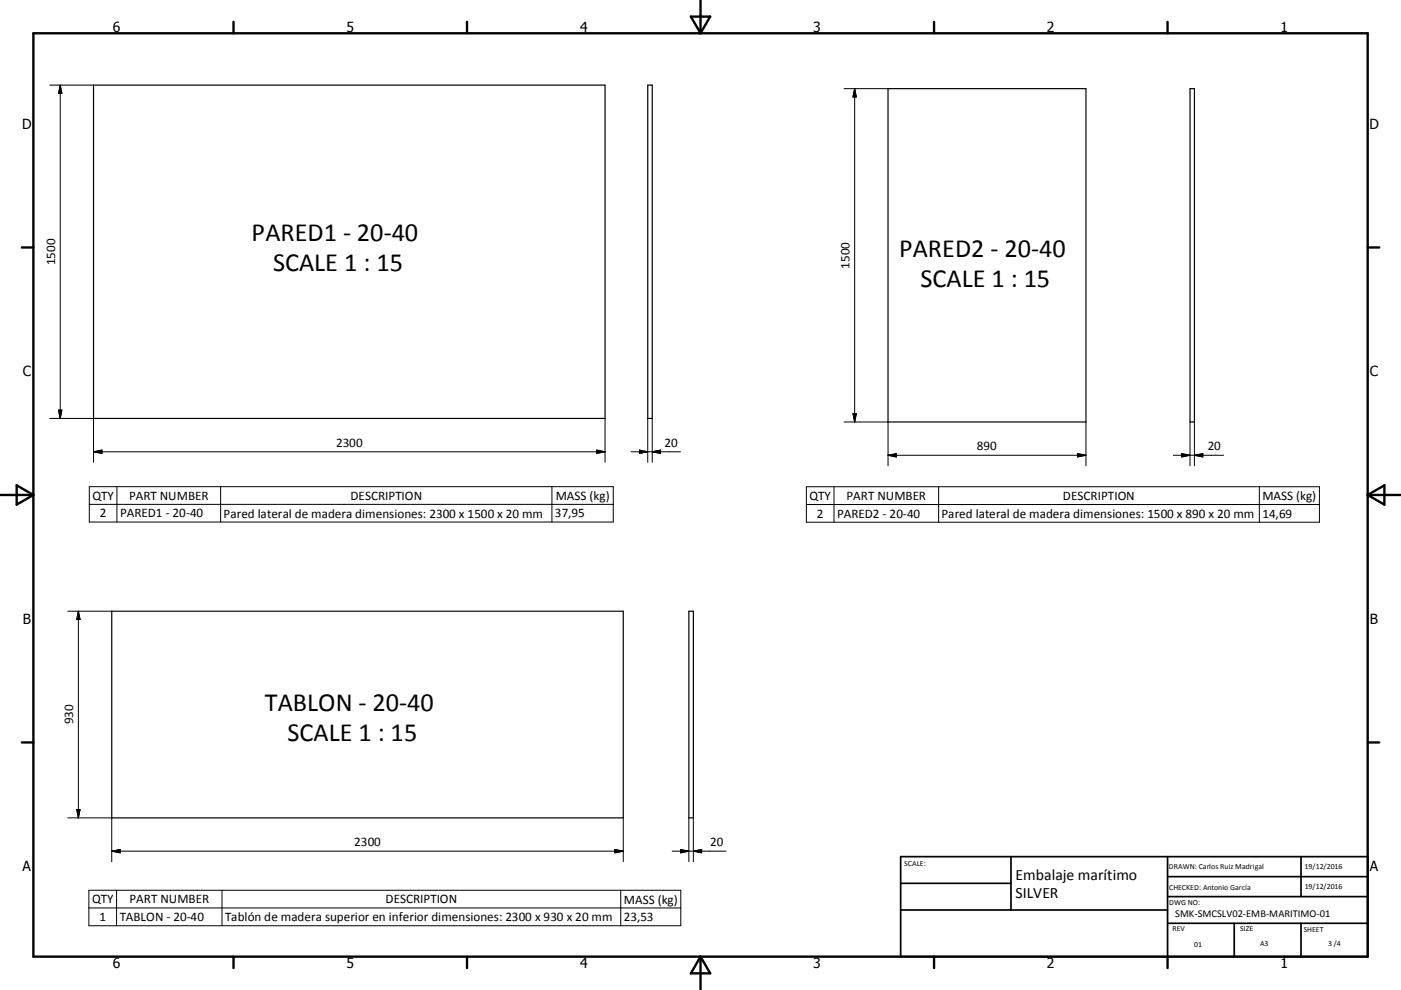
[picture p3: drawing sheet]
<svg xmlns="http://www.w3.org/2000/svg" width="420mm" height="297mm" viewBox="0 0 420 297" stroke-linecap="round" stroke-linejoin="round" font-family="sans-serif">
<path d="M28 25.5h153.4v100h-153.4zM194.2 25.5h1.3v100h-1.3zM266.2 26.6h59.4v100h-59.4zM356.8 26.6h1.3v100h-1.3zM33.5 183.4h153.4v62h-153.4zM206.5 183.4h1.4v62h-1.4z" fill="none" stroke="#000" stroke-width=".36"/>
<g fill="none" stroke="#000" stroke-width=".71">
<path d="M10 10h400v277h-400zM70 6.6v3.4M140 6.6v3.4M207.1 5h5.8l-2.9 5zM210 0v10M280 6.6v3.4M350 6.6v3.4M6.6 74.2h3.4M410 74.2h3.5M0 148.5h10M5 145.6l5 2.9-5 2.9zM410 148.5h10.1"/>
<path d="M410 148.5l5.1-2.9v5.8zM6.6 222.7h3.4M410 222.7h3.5M70 287v3.4M140 287v3.4M210 287v10M210 287l2.9 5h-5.8zM280 287v3.4M350 287v3.4"/>
</g>
<path d="M270 257h140v30h-140zM303.1 257v16M350 257v30M390.1 257v12M270 265h33.1M270 273h80M350 277h60M350 269h60M350 263h60M370 277v10M390.1 277v10" fill="none" stroke="#000" stroke-width=".51"/>
<g fill="none" stroke="#000" stroke-width=".3">
<path d="M14.9 25.5h13.1M18.1 25.5v100M18.1 25.5l.4 2.5h-.9zM253.1 26.6h13.1M256.2 26.6v100M256.2 26.6l.5 2.5h-1zM14.9 125.5h13.1v13.2M17.6 123h.9l-.4 2.5zM28 135.5h153.4M28 135.5l2.6-.5v1zM178.9 135l2.5 .5-2.5 .5zM181.4 125.5v13.2"/>
<path d="M189.2 135.5h14.8M191.7 135l2.5 .5-2.5 .5zM194.2 125.5v13.2M195.5 135.5l2.5-.5v1zM195.5 125.5v13.2M253.1 126.6h13.1v13.2M255.7 124.1h1l-.5 2.5zM266.2 136.6h59.4M266.2 136.6l2.5-.5v1zM323.1 136.1l2.5 .5-2.5 .5zM325.6 126.6v13.2M351.8 136.6h15.1"/>
<path d="M354.3 136.1l2.5 .5-2.5 .5zM356.8 126.6v13.2M358.1 136.6l2.5-.5v1zM358.1 126.6v13.2M26.8 146h157.1v10.6h-157.1zM26.8 151.3h157.1M35.1 146v10.6M66.1 146v10.6M165.5 146v10.6M241.8 146h153.8v10.7h-153.8zM241.8 151.4h153.8M250 146v10.7"/>
<path d="M281.4 146v10.7M377.6 146v10.7M20.3 183.4h13.2M23.5 183.4v62M23.5 183.4l.5 2.5h-1zM20.3 245.4h13.2v13.1M23 242.9h1l-.5 2.5zM33.5 255.4h153.4M33.5 255.4l2.5-.5v1zM184.3 254.9l2.6 .5-2.6 .5zM186.9 245.4v13.1M201.5 255.4h16.2"/>
<path d="M204 254.9l2.5 .5-2.5 .5zM206.5 245.4v13.1M207.9 255.4l2.5-.5v1zM207.9 245.4v13.1M26.6 267.1h177.5v10.6h-177.5zM26.6 272.4h177.5M35 267.1v10.6M66.6 267.1v10.6M186.1 267.1v10.6"/>
</g>
<g fill="#000" stroke="#000" stroke-width=".3">
<path d="M18.1 25.5l.4 2.5h-.9zM256.2 26.6l.5 2.5h-1zM17.6 123h.9l-.4 2.5zM28 135.5l2.6-.5v1zM178.9 135l2.5 .5-2.5 .5zM191.7 135l2.5 .5-2.5 .5zM195.5 135.5l2.5-.5v1zM255.7 124.1h1l-.5 2.5zM266.2 136.6l2.5-.5v1zM323.1 136.1l2.5 .5-2.5 .5zM354.3 136.1l2.5 .5-2.5 .5zM358.1 136.6l2.5-.5v1z"/>
<path d="M23.5 183.4l.5 2.5h-1zM23 242.9h1l-.5 2.5zM33.5 255.4l2.5-.5v1zM184.3 254.9l2.6 .5-2.6 .5zM204 254.9l2.5 .5-2.5 .5zM207.9 255.4l2.5-.5v1z"/>
</g>
<g font-size="7.9">
<text x="75.4" y="72.4">PARED1 - 20-40</text>
<text x="269.6" y="77.1">PARED2 - 20-40</text>
<text x="81.9" y="81.4">SCALE 1 : 15</text>
<text x="275.9" y="86.2">SCALE 1 : 15</text>
<text x="79.4" y="213.4">TABLON - 20-40</text>
<text x="86.2" y="222.4">SCALE 1 : 15</text>
</g>
<g font-size="4.7">
<text x="304.5" y="263.9">Embalaje marítimo</text>
<text x="304.5" y="269.3">SILVER</text>
</g>
<g font-size="4.2">
<text x="33.9" y="9.6">6</text>
<text x="103.9" y="9.6">5</text>
<text x="173.9" y="9.6">4</text>
<text x="243.8" y="9.6">3</text>
<text x="313.9" y="9.6">2</text>
<text x="383.9" y="9.6">1</text>
<text x="6.7" y="38.7">D</text>
<text x="410.5" y="38.7">D</text>
<text x="6.9" y="112.9">C</text>
<text x="410.7" y="112.9">C</text>
<text x="6.9" y="187.1">B</text>
<text x="410.7" y="187.1">B</text>
<text x="6.8" y="261.4">A</text>
<text x="410.7" y="261.4">A</text>
<text x="33.9" y="290.4">6</text>
<text x="103.9" y="290.4">5</text>
<text x="173.9" y="290.4">4</text>
<text x="243.8" y="290.4">3</text>
<text x="313.9" y="290.4">2</text>
<text x="383.9" y="290.4">1</text>
</g>
<g font-size="3.9">
<text x="16.5" y="79.5" transform="rotate(-90 16.5 79.5)">1500</text>
<text x="254.7" y="80.6" transform="rotate(-90 254.7 80.6)">1500</text>
<text x="100.8" y="134">2300</text>
<text x="199.2" y="134">20</text>
<text x="292.9" y="135">890</text>
<text x="362.1" y="135">20</text>
<text x="27.7" y="149.9">QTY</text>
<text x="38.7" y="149.9">PART NUMBER</text>
<text x="105.1" y="149.9">DESCRIPTION</text>
<text x="242.7" y="149.9">QTY</text>
<text x="253.7" y="149.9">PART NUMBER</text>
<text x="318.7" y="149.9">DESCRIPTION</text>
<text x="29.9" y="155.2">2</text>
<text x="36" y="155.2">PARED1 - 20-40</text>
<text x="67.1" y="155.3">Pared lateral de madera dimensiones: 2300 x 1500 x 20 mm</text>
<text x="166.4" y="155.2">37,95</text>
<text x="166.6" y="150">MASS (kg)</text>
<text x="244.9" y="155.3">2</text>
<text x="251" y="155.3">PARED2 - 20-40</text>
<text x="282.3" y="155.4">Pared lateral de madera dimensiones: 1500 x 890 x 20 mm</text>
<text x="378.5" y="150">MASS (kg)</text>
<text x="378.5" y="155.3">14,69</text>
<text x="21.9" y="217.3" transform="rotate(-90 21.9 217.3)">930</text>
<text x="106.2" y="253.7">2300</text>
<text x="212.9" y="253.7">20</text>
<text x="27.6" y="271">QTY</text>
<text x="38.8" y="271">PART NUMBER</text>
<text x="115.6" y="271">DESCRIPTION</text>
<text x="187" y="271.1">MASS (kg)</text>
<text x="29.8" y="276.4">1</text>
<text x="35.9" y="276.4">TABLON - 20-40</text>
<text x="67.5" y="276.4">Tablón de madera superior en inferior dimensiones: 2300 x 930 x 20 mm</text>
<text x="187" y="276.4">23,53</text>
</g>
<text font-size="3.1" x="352.3" y="275.3">SMK-SMCSLV02-EMB-MARITIMO-01</text>
<g font-size="2.4">
<text x="271.1" y="259.7">SCALE:</text>
<text x="350.4" y="260.8">DRAWN: Carlos Ruiz Madrigal</text>
<text x="391.1" y="260.6">19/12/2016</text>
<text x="350.5" y="267">CHECKED: Antonio García</text>
<text x="391.2" y="266.7">19/12/2016</text>
<text x="350.5" y="271.4">DWG NO:</text>
<text x="351.5" y="279.3">REV</text>
<text x="371.9" y="279.4">SIZE</text>
<text x="390.9" y="279.6">SHEET</text>
<text x="358.1" y="284.1">01</text>
<text x="377.8" y="283.9">A3</text>
<text x="398.2" y="283.8">3 /4</text>
</g>
</svg>
